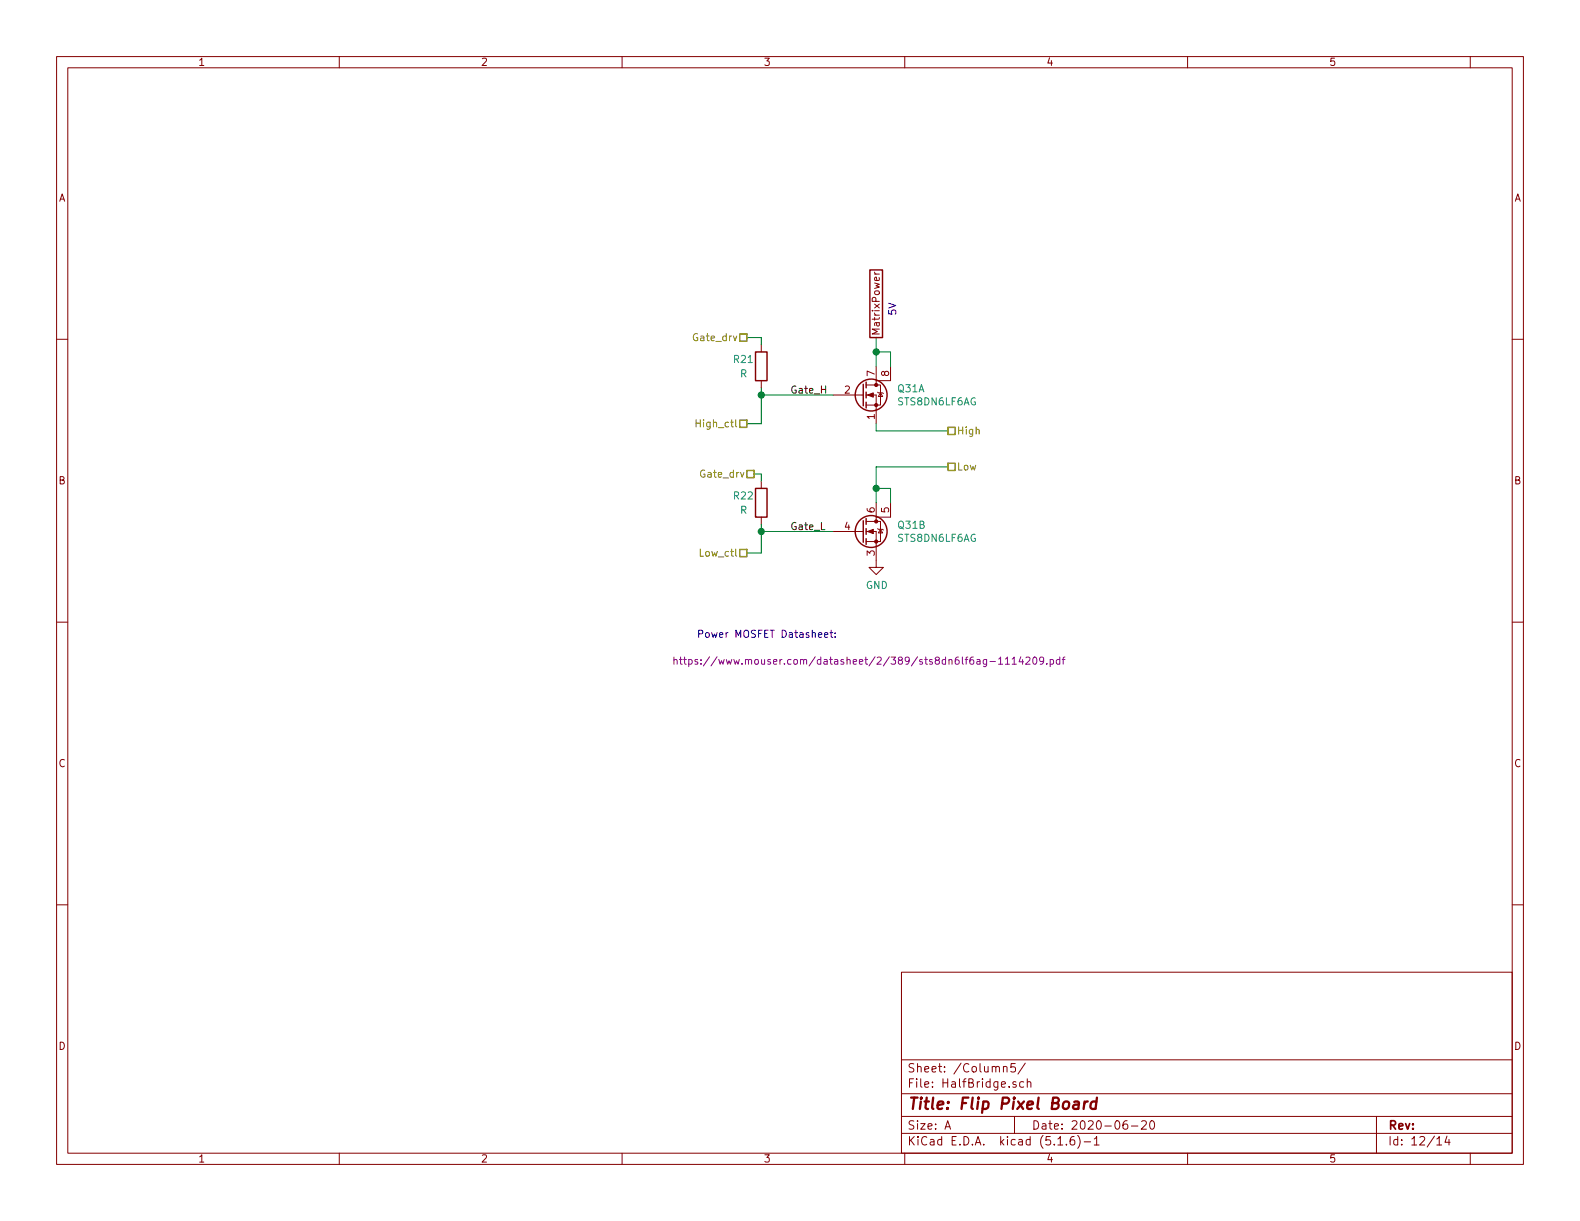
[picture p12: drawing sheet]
<svg xmlns="http://www.w3.org/2000/svg" width="279mm" height="216mm" viewBox="0 0 279 216" stroke-linecap="round" stroke-linejoin="round" font-family="sans-serif">
<g fill="none" stroke="#840000" stroke-width=".18">
<path d="M10 10h259.4v195.9h-259.4zM12 12h255.4v191.9h-255.4zM60 10v2M110 10v2M160 10v2M210 10v2M260 10v2M10 60h2M154.7 48.1l.2 .4M154.7 48.5h.8M267.4 60h2M134.6 61v1.2"/>
<path d="M134.6 67.3v1.3M147.3 69.9h5.1M152.5 69.9h.2M153.2 69.9h1.7v5M153.2 68.1h1.7M154.9 68.1h.8v3.5h-2.5M154.9 64.8v3.3M155.2 69.3l.1 .2h.8l.1 .1M155.7 69.5l.4 .6h-.8zM157.5 64.8v2.5h-2.6M134.6 85.1v1.3M134.6 91.4v1.3"/>
<path d="M147.3 94h5.1M152.5 94h.2M153.2 94h1.7v6.3h1.3l-1.3 1.3-1.2-1.3h1.2M153.2 92.2h1.7M154.9 92.2h.8v3.6h-2.5M154.9 88.9v3.3M155.2 93.5l.1 .1h.8l.1 .1M155.7 93.6l.4 .6h-.8zM157.5 88.9v2.5h-2.6M10 110h2M267.4 110h2M10 160h2"/>
<path d="M267.4 160h2M159.4 171.9h108v32h-108zM159.4 197.4h108M159.4 193.4h108M159.4 187.4h108M167.1 199.7l.5-1.5 .5 1.5M167.2 199.2h.8M177.4 188.7l.3-.1h.3l.1 1M177.4 188.6v1M179.4 197.4v3M179.5 188.1h-.7l-.1 .7 .2-.2 .6 .1 .1 .2-.1 .5-.2 .2-.6-.2M179.7 191.3h-.4l-.2 .2 .1 .2 .5 .1v.4h-.6"/>
<path d="M181 191.3h-.4l-.3 .2 .1 .6 .2 .2 .4-.1M181.3 188l-1.3 1.9M181.7 191.4l.2-.1h.3l.1 1M181.7 190.8v1.5M199.3 198.2a.62 .62 0 0 0-.7 .6l.1 .7 .2 .2 .5-.2v-.5l-.1-.2h-.4l-.3 .2M200.1 199.1h1.1M201.9 198.3l.2-.1h.3l.3 .1v.3v.2l-.9 .9h.9M203.5 198.2h.2a.8 .8 0 0 1 .5 .7 .8 .8 0 0 1-.5 .8 1 1 0 0 1-.2-1.5zM243.4 197.4v6.5M60 203.9v2M110 203.9v2M159.4 200.4h108"/>
<path d="M160 203.9v2M187.1 202.5h.8M188.6 202.3v.2M189.9 201a.59 .59 0 0 0-.7 .6v.6l.2 .2 .4 .1 .2-.2 .1-.5-.2-.2-.4-.1-.3 .3M190.6 200.8a1.71 1.71 0 0 1 0 2.2M191.7 201.9h1.2M193.5 201.4l.4-.4v1.5M193.5 202.5h.9M210 203.9v2M254.1 201.4l.4-.4v1.5M254.1 202.5h.8M255.9 200.9l-.4 1.1h.9"/>
<path d="M256.2 201.5v1M260 203.9v2"/>
</g>
<path d="M190 194.8h.7v1.3M190.8 195.2l-.7 .1a.4 .4 0 0 0-.4 .4 .4 .4 0 0 0 .3 .4l.7-.1M191.8 194.8l-.2 1.3M192.4 194.8a.54 .54 0 0 0-.7 .3M193.9 194.8a.68 .68 0 0 0-1 .3l-.1 .6 .2 .3 .1 .1 .6-.1M194 194.1l-.3 2" fill="none" stroke="#840000" stroke-width=".41"/>
<g fill="none" stroke="#840000" stroke-width=".25">
<path d="M153.8 47.7h2.3v12h-2.3zM133.6 62.2h2v5.1h-2zM152.7 67.9v3.9M153.2 67.6v1M153.2 69.3v1.1M153.2 71.1v1M133.6 86.4h2v5h-2zM152.7 92.1v3.8M153.2 91.7v1M153.2 93.5v1M153.2 95.3v1"/>
<circle cx="154.1" cy="69.8" r="2.82"/>
<circle cx="154.1" cy="94" r="2.82"/>
</g>
<g fill="#840000" stroke="#840000" stroke-width=".18">
<path d="M153.4 69.9l1-.4v.7z"/>
<path d="M153.4 94l1-.4v.8z"/>
<circle cx="154.9" cy="71.6" r=".28"/>
<circle cx="154.9" cy="68.1" r=".28"/>
<circle cx="154.9" cy="95.8" r=".28"/>
<circle cx="154.9" cy="92.2" r=".28"/>
</g>
<g fill="none" stroke="#840084" stroke-width=".18">
<path d="M119.2 116.7l.2-.1 .3 .1v.7M119.2 116.2v1.2M120.1 116.6h.5M120.3 116.2v1.1l.3 .1M120.9 116.6h.5M121.1 116.2v1.1l.3 .1M121.8 116.7l.3-.1 .3 .2-.1 .6h-.5M121.8 116.6v1.3M123.4 116.7l-.3-.1-.2 .2v.2l.5 .1v.3h-.5M124 117.3v.1M124 116.7v.1M125.5 116.1l-1.1 1.7"/>
<path d="M179 117.4h.7M180.5 116.1l-.3 .9h.8M180.8 116.6v.8M181.4 116.3l.5-.1 .2 .1v.2v.2l-.7 .7h.7M182.8 116.3l.1-.1a.67 .67 0 0 1 .5 .6 .67 .67 0 0 1-.5 .6l-.2-.2-.1-.2zM184.6 116.7l-.3 .3-.4-.1-.1-.2 .1-.4 .2-.1h.2l.3 .2a.97 .97 0 0 1-.3 1h-.4M185.1 117.3v.1M185.7 116.7l.4-.1 .2 .2-.1 .6h-.5M185.7 116.6v1.3M187.4 116.7l-.4-.1-.2 .2 .1 .6h.5M187.4 116.2v1.2M187.8 116.6h.5"/>
<path d="M188.3 116.2l-.3 .2v1"/>
</g>
<path d="M132.1 59.7h2.5v1.3M154.9 59.7v5.1M134.6 68.6v6.3h-2.5M134.6 69.9h12.7M154.9 74.9v1.3h12.7M154.9 62.2h2.6v2.6M133.3 83.8h1.3v1.3M134.6 92.7v5.1h-2.5M134.6 94h12.7M154.9 86.4h2.6v2.5M167.6 82.6h-12.7v6.3" fill="none" stroke="#008400" stroke-width=".18"/>
<path d="M130.8 59.1h1.3v1.2h-1.3zM130.8 74.3h1.3v1.3h-1.3zM167.6 75.6h1.3v1.2h-1.3zM130.8 97.2h1.3v1.2h-1.3zM132.1 83.2h1.2v1.3h-1.2zM167.6 81.9h1.3v1.3h-1.3z" fill="none" stroke="#848400" stroke-width=".25"/>
<path d="M145.8 112.3l.6-.1v-.3h-.4l-.2 .1 .1 .6h.5M146.8 111.9h.5M147 111.4v1.1l.3 .2M147.7 112.6v.1M147.7 111.9v.1" fill="none" stroke="#0000c2" stroke-width=".18"/>
<g fill="#008400" stroke="#008400" stroke-width=".25">
<circle cx="134.6" cy="94" r=".51"/>
<circle cx="134.6" cy="69.9" r=".51"/>
<circle cx="154.9" cy="86.4" r=".51"/>
<circle cx="154.9" cy="62.2" r=".51"/>
</g>
<text font-size="2.8" fill="#840000" x="160.4" y="196.2">Title: Flip Pixel Board</text>
<g font-size="2.1" fill="#840000">
<text x="160.4" y="189.6">Sheet: /Column5/</text>
<text x="160.4" y="192.3">File: HalfBridge.sch</text>
<text x="160.4" y="202.5">KiCad E.D.A. kicad (5.1.6)-1</text>
<text x="160.4" y="199.7">Size: A</text>
<text x="182.4" y="199.7">Date: 2020-06-20</text>
<text x="245.4" y="199.7">Rev:</text>
<text x="245.4" y="202.5">Id: 12/14</text>
</g>
<g font-size="1.8" fill="#840000">
<text x="35" y="11.6">1</text>
<text x="85" y="11.6">2</text>
<text x="135" y="11.6">3</text>
<text x="185" y="11.6">4</text>
<text x="235" y="11.6">5</text>
<text x="10.4" y="35.6">A</text>
<text x="267.8" y="35.6">A</text>
<text x="155.6" y="59.4" transform="rotate(-90 155.6 59.4)">MatrixPower</text>
<text x="149.4" y="69.6">2</text>
<text x="154.7" y="66.5" transform="rotate(-90 154.7 66.5)">7</text>
<text x="157.2" y="66.5" transform="rotate(-90 157.2 66.5)">8</text>
<text x="154.7" y="74.1" transform="rotate(-90 154.7 74.1)">1</text>
<text x="10.4" y="85.6">B</text>
<text x="267.8" y="85.6">B</text>
<text x="149.4" y="93.7">4</text>
<text x="154.7" y="90.7" transform="rotate(-90 154.7 90.7)">6</text>
<text x="157.2" y="90.7" transform="rotate(-90 157.2 90.7)">5</text>
<text x="154.7" y="98.3" transform="rotate(-90 154.7 98.3)">3</text>
<text x="10.4" y="135.6">C</text>
<text x="267.8" y="135.6">C</text>
<text x="10.4" y="185.6">D</text>
<text x="267.8" y="185.6">D</text>
<text x="35" y="205.5">1</text>
<text x="85" y="205.5">2</text>
<text x="135" y="205.5">3</text>
<text x="185" y="205.5">4</text>
<text x="235" y="205.5">5</text>
</g>
<g font-size="1.8" fill="#0000c2">
<text x="158.5" y="55.9" transform="rotate(-90 158.5 55.9)">5V</text>
<text x="123.2" y="112.8">Power MOSFET Datasheet:</text>
</g>
<g font-size="1.8" fill="#848400">
<text x="122.9" y="60.3">Gate_drv</text>
<text x="123.6" y="75.6">High_ctl</text>
<text x="169.2" y="76.8">High</text>
<text x="169.2" y="83.2">Low</text>
<text x="124.2" y="84.5">Gate_drv</text>
<text x="124" y="98.4">Low_ctl</text>
</g>
<g font-size="1.8" fill="#008484">
<text x="129.8" y="64.2">R21</text>
<text x="130.9" y="66.7">R</text>
<text x="158.8" y="69.4">Q31A</text>
<text x="158.8" y="71.7">STS8DN6LF6AG</text>
<text x="129.8" y="88.3">R22</text>
<text x="130.9" y="90.9">R</text>
<text x="158.8" y="95.8">STS8DN6LF6AG</text>
<text x="158.9" y="93.5">Q31B</text>
<text x="153.1" y="104.1">GND</text>
</g>
<g font-size="1.8">
<text x="139.7" y="69.6">Gate_H</text>
<text x="139.7" y="93.7">Gate_L</text>
</g>
<text font-size="1.8" fill="#840084" x="125.3" y="117.5">https://www.mouser.com/datasheet/2/389/sts8dn6lf6ag-1114209.pdf</text>
</svg>
